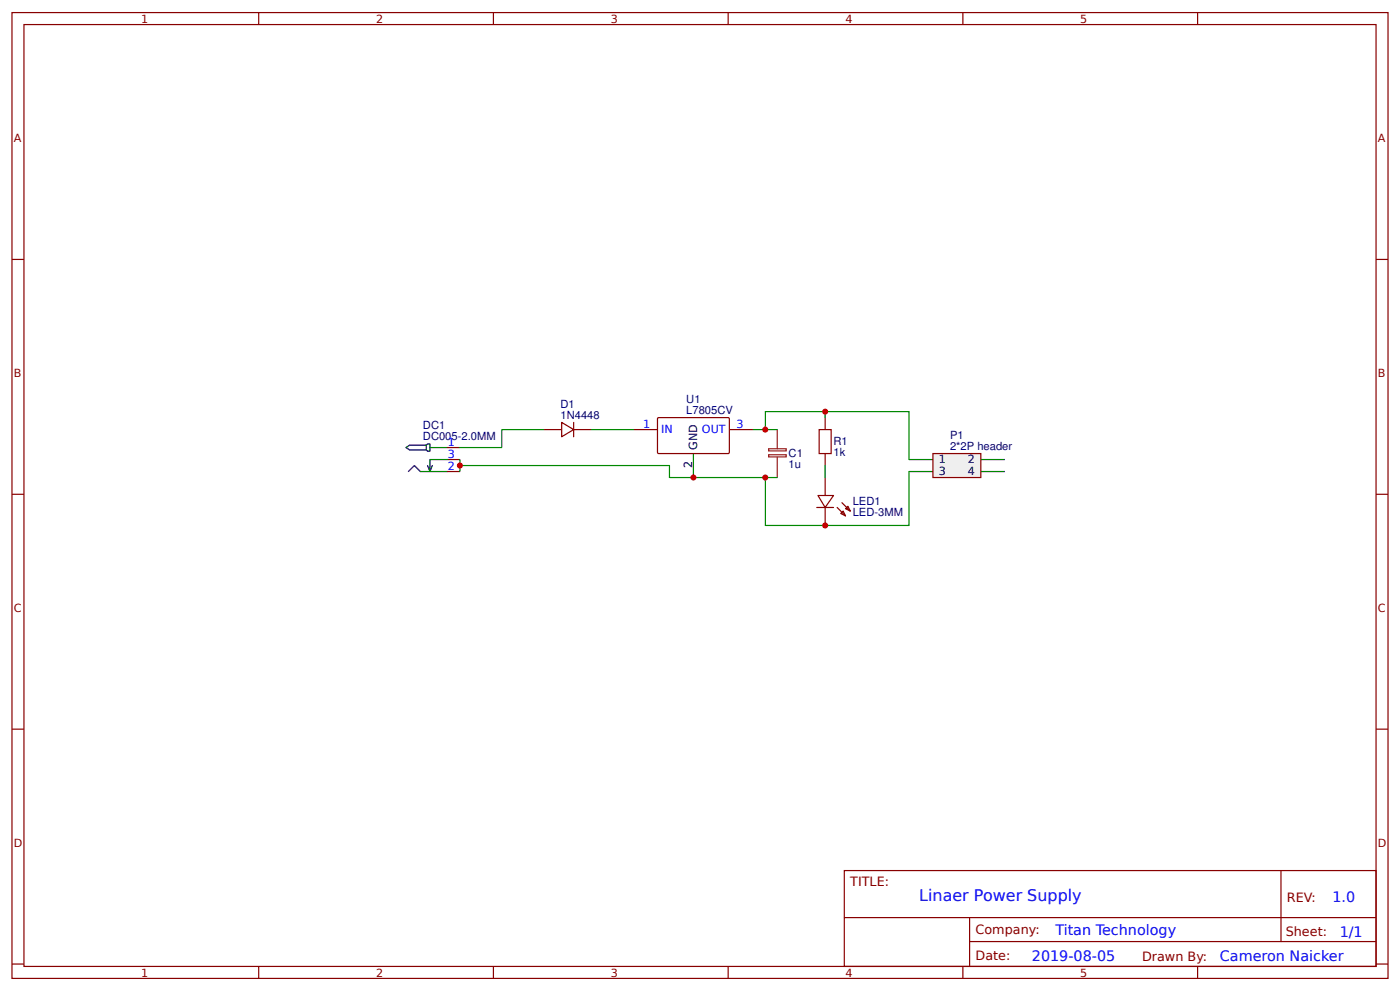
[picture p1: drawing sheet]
<svg xmlns="http://www.w3.org/2000/svg" width="309mm" height="219mm" viewBox="0 0 309 219" stroke-linecap="round" stroke-linejoin="round" font-family="sans-serif">
<g fill="none" stroke="#800" stroke-width=".26">
<path d="M2.6 2.8h304.1v213.2h-304.1zM5.3 5.4h298.7v208h-298.7zM57.1 2.8v2.6M109 2.8v2.6M160.9 2.8v2.6M212.7 2.8v2.6M264.6 2.8v2.6M2.6 57.3h2.7M304 57.3h2.7M120.1 94.9h4M124.1 93.3l2.6 1.6-2.6 1.5zM126.7 93.3v3.1"/>
<path d="M126.7 94.9h4M140 94.9h5.3M145.3 92.3l.2-.1h15.5l.1 .3v7.5l-.2 .1h-15.5l-.1-.2zM161.1 94.9h5.3M182.3 92.2v2.7M2.6 109.1h2.7M180.4 112.1h3.7M180.7 109.4h3.4l-1.8 2.7zM182.3 100.1v2.7M182.3 105.4v4M182.3 112.1v3.9M184.9 112.1l1.9 1.8"/>
<path d="M185.7 113.4l.6-.6 .5 1.1zM186 111l1.9 1.8M186.8 112.3l.5-.5 .6 1zM304 109.1h2.7M2.6 161h2.7M304 161h2.7M186.5 192.2h117.5v21.2h-117.5zM283 192.2v15.7M2.6 212.9h2.7M57.1 213.4v2.6M109 213.4v2.6M160.9 213.4v2.6"/>
<path d="M186.6 202.6h117.3M212.7 213.4v2.6M214.2 207.9h89.7M214.2 202.6v10.6M264.6 213.4v2.6M304 212.9h2.7"/>
</g>
<path d="M153.2 100.1v5.3" fill="none" stroke="#000" stroke-width=".26"/>
<path d="M130.7 94.9h9.3" fill="none" stroke="#080" stroke-width=".26"/>
<path d="M181 94.9h2.6v5.2h-2.6z" fill="none" stroke="#a00000" stroke-width=".26"/>
<path d="M206.1 100.1h10.6v5.3h-10.6z" fill="#efefef" stroke="#800" stroke-width=".26"/>
<path d="M89.7 98.8l.8-.5h3.7v1.1h-3.7zM94.2 98.3l.3-.3h.5v1.6h-.5l-.3-.2M95 98.8h4M90.2 104.1l1.3-1.3 1.4 1.3h6.1M95.5 102.8l-.5 1.3M99 101.5h-4v2.6l-.5-1.3M200.8 101.5h5.3M200.8 104.1h5.3M216.7 101.5h5.3M216.7 104.1h5.3" fill="none" stroke="#000" stroke-width=".26"/>
<path d="M99 98.8h2.6M99 104.1h2.6M99 101.5h2.6" fill="none" stroke="#800" stroke-width=".26"/>
<path d="M169.8 99.1h3.9v.5h-3.9zM171.7 94.9v4.2M169.8 100.4h3.9v.5h-3.9zM171.7 100.9v4.5" fill="none" stroke="#8d2323" stroke-width=".26"/>
<path d="M120.1 94.9h-9.2v3.9h-9.3M166.4 94.9h5.3M182.3 92.2v-1.3h-13.2v4M182.3 90.9h18.5v10.6M101.6 102.8h46.3v2.6h23.8M101.6 101.5v2.6M182.3 102.8v2.6M200.8 104.1v11.9h-31.7v-10.6" fill="none" stroke="#080" stroke-width=".26"/>
<g fill="#c00">
<circle cx="101.6" cy="102.8" r=".66"/>
<circle cx="169.1" cy="94.9" r=".66"/>
<circle cx="182.3" cy="90.9" r=".66"/>
<circle cx="182.3" cy="116" r=".66"/>
<circle cx="169.1" cy="105.4" r=".66"/>
<circle cx="153.2" cy="105.4" r=".66"/>
</g>
<text font-size="3.5" fill="#00f" x="203.1" y="199">Linaer Power Supply</text>
<g font-size="3.2" fill="#00f">
<text x="294.4" y="199.2">1.0</text>
<text x="233.2" y="206.3">Titan Technology</text>
<text x="296" y="206.9">1/1</text>
<text x="228" y="212.2">2019-08-05</text>
<text x="269.5" y="212.1">Cameron Naicker</text>
</g>
<g font-size="2.8" fill="#800">
<text x="187.9" y="195.7">TITLE:</text>
<text x="284.3" y="199.2">REV:</text>
<text x="215.5" y="206.3">Company:</text>
<text x="284.1" y="206.8">Sheet:</text>
<text x="215.5" y="212.1">Date:</text>
<text x="252.3" y="212.1">Drawn By:</text>
</g>
<g font-size="2.5" fill="#800">
<text x="31.2" y="5">1</text>
<text x="83.1" y="5">2</text>
<text x="134.9" y="5">3</text>
<text x="186.8" y="5">4</text>
<text x="238.7" y="5">5</text>
<text x="3" y="31.4">A</text>
<text x="304.4" y="31.4">A</text>
<text x="3" y="83.2">B</text>
<text x="304.4" y="83.2">B</text>
<text x="3" y="135.1">C</text>
<text x="304.4" y="135.1">C</text>
<text x="3" y="186.9">D</text>
<text x="304.4" y="186.9">D</text>
<text x="31.2" y="215.6">1</text>
<text x="83.1" y="215.6">2</text>
<text x="134.9" y="215.6">3</text>
<text x="186.8" y="215.6">4</text>
<text x="238.7" y="215.6">5</text>
</g>
<g font-size="2.5" fill="#000080">
<text x="151.6" y="89.1">U1</text>
<text x="93.4" y="94.8">DC1</text>
<text x="123.8" y="90.1">D1</text>
<text x="123.8" y="92.5">1N4448</text>
<text x="151.6" y="91.4">L7805CV</text>
<text x="93.4" y="97.2">DC005-2.0MM</text>
<text x="174.2" y="101">C1</text>
<text x="184.1" y="100.7">1k</text>
<text x="184.1" y="98.3">R1</text>
<text x="209.9" y="99.4">2*2P header</text>
<text x="209.9" y="97">P1</text>
<text x="174.2" y="103.4">1u</text>
<text x="188.4" y="114">LED-3MM</text>
<text x="188.4" y="111.6">LED1</text>
</g>
<g font-size="2.5" fill="#00f">
<text x="142.1" y="94.6">1</text>
<text x="146" y="95.6">IN</text>
<text x="155.1" y="95.6">OUT</text>
<text x="162.7" y="94.6">3</text>
<text x="99" y="101.2">3</text>
<text x="99" y="98.6">1</text>
<text x="99" y="103.8">2</text>
</g>
<g font-size="2.5">
<text x="154" y="99.4" transform="rotate(-90 154 99.4)">GND</text>
<text x="152.9" y="103.3" transform="rotate(-90 152.9 103.3)">2</text>
<text x="207.4" y="102.3">1</text>
<text x="207.4" y="104.9">3</text>
<text x="213.8" y="102.3">2</text>
<text x="213.8" y="104.9">4</text>
</g>
</svg>
